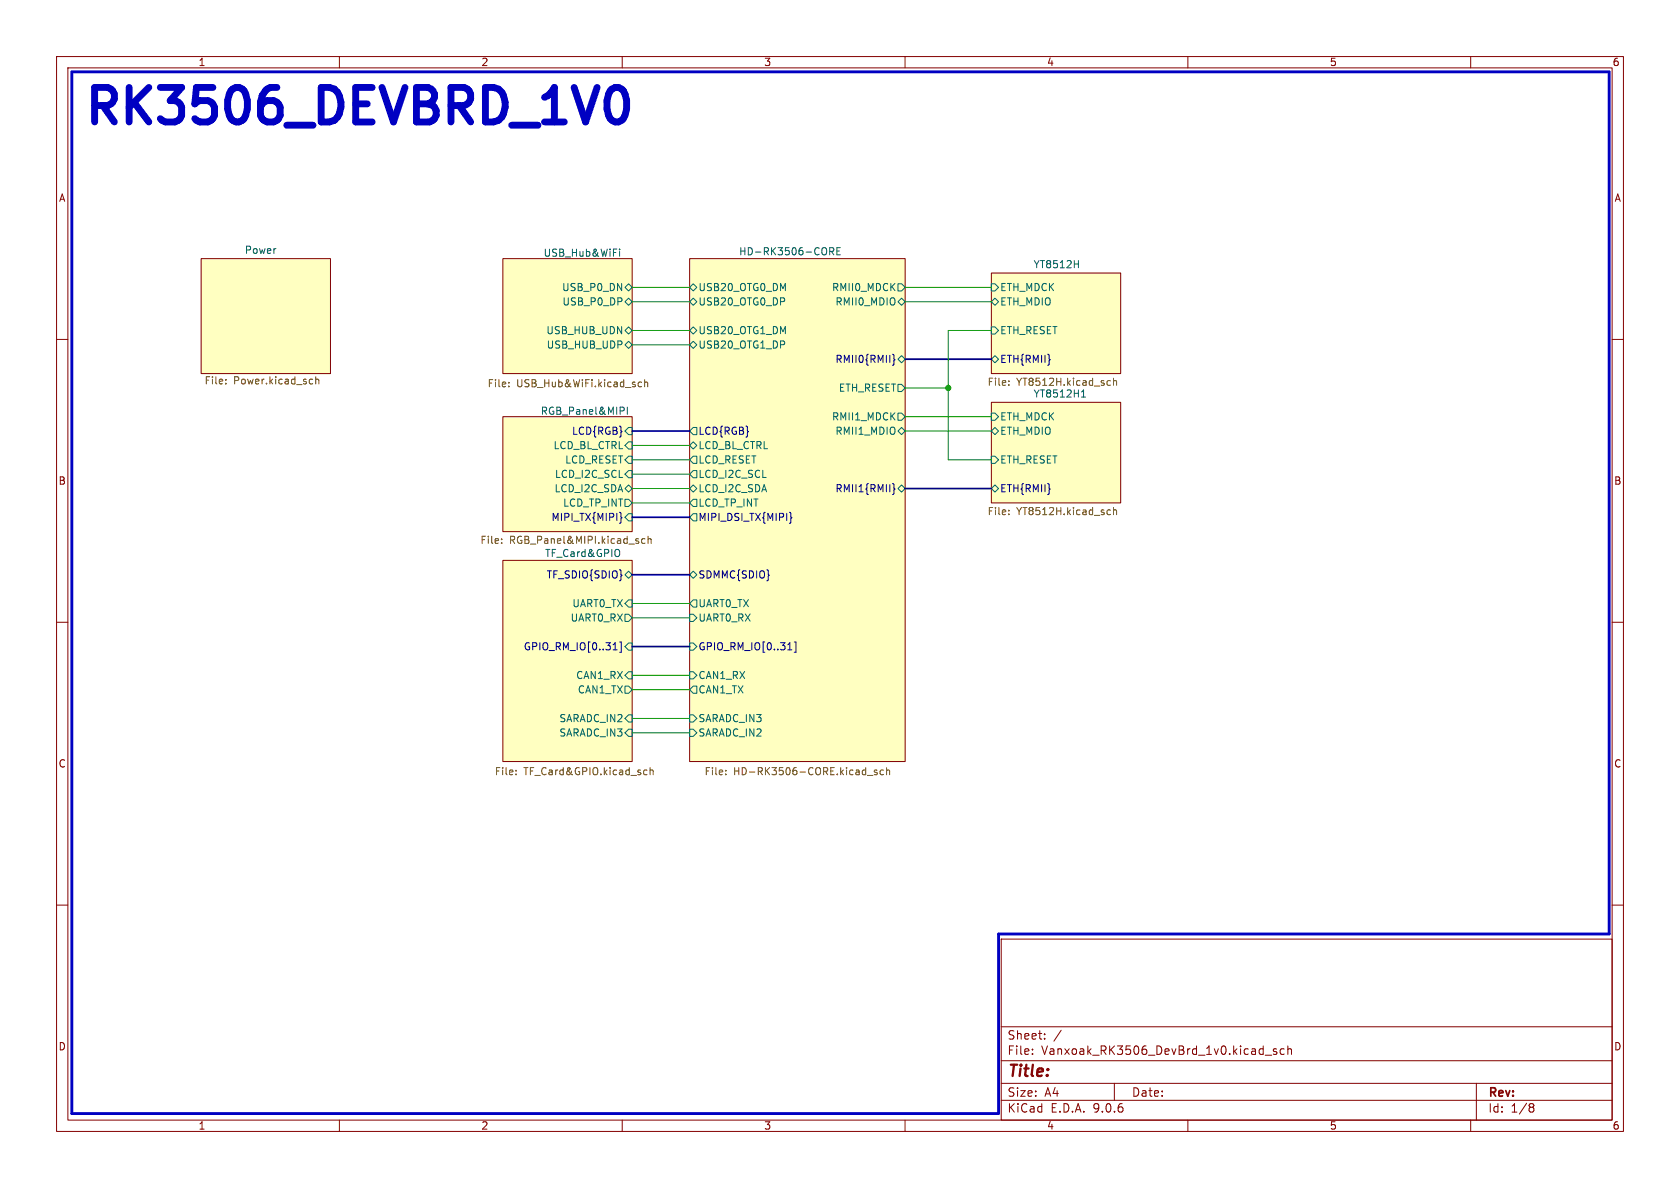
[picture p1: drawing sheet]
<svg xmlns="http://www.w3.org/2000/svg" width="297mm" height="210mm" viewBox="0 0 297 210" stroke-linecap="round" stroke-linejoin="round" font-family="sans-serif">
<g fill="none" stroke="#840000" stroke-width=".18">
<path d="M10 10h277v190h-277zM12 12h273v186h-273zM60 10v2M110 10v2M160 10v2M210 10v2M260 10v2M35.6 45.7h22.8v20.3h-22.8zM88.9 45.7h22.9v20.3h-22.9zM121.9 45.7h38.1v88.9h-38.1zM175.3 48.3h22.8v17.7h-22.8zM10 60h2"/>
<path d="M88.9 73.7h22.9v20.3h-22.9zM175.3 71.1h22.8v17.8h-22.8zM285 60h2M88.9 99.1h22.9v35.5h-22.9zM10 110h2M285 110h2M10 160h2M177 166h108v32h-108zM285 160h2M60 198v2M110 198v2M160 198v2"/>
<path d="M177 194.5h108M177 191.5h108M177 187.5h108M177 181.5h108M182.5 186.3v.1M182.5 185.5v.1M184.7 183.6v.1M184.7 182.8v.1M187.6 182.1l-1.3 2M197 191.5v3M210 198v2M223.7 186.5h1.1"/>
<path d="M225.7 185.5l-.4-.1-.2 .2 .1 .2 .5 .2v.3h-.6M227 185.5l-.4-.1-.3 .3v.4l.2 .2h.5M227.7 185.5l.2-.1 .3 .1 .1 .9M227.7 184.9v1.5M260 198v2M261 191.5v6.5M270.6 195.1l.4 .1 .2 .2-.3 .3M270.6 195.7h.3M270.9 195.7l.2 .2 .1 .4-.2 .2-.4 .1"/>
</g>
<g fill="#ffffc1" stroke="#ffffc1" stroke-width=".18">
<path d="M35.6 45.7h22.8v20.3h-22.8z"/>
<path d="M88.9 99.1h22.9v35.5h-22.9z"/>
<path d="M88.9 73.7h22.9v20.3h-22.9z"/>
<path d="M88.9 45.7h22.9v20.3h-22.9z"/>
<path d="M175.3 71.1h22.8v17.8h-22.8z"/>
<path d="M121.9 45.7h38.1v88.9h-38.1z"/>
<path d="M175.3 48.3h22.8v17.7h-22.8z"/>
</g>
<g fill="none" stroke="#725600" stroke-width=".18">
<path d="M39.9 67.7v.2M39.9 67.1v.1M55.2 67l.1 .1M55.3 67.8l-.1 .1M55.8 66.6v1.3M55.8 67.1l.2-.1 .3 .1 .1 .8M90 68.3v.1M90 67.6v.1M113.4 67.6l-.3-.1-.3 .3 .1 .5h.5M114 67.7l.1-.2 .3 .1 .1 .8M114 67.1v1.3M178.3 67.3v.2"/>
<path d="M178.3 68v.1M195.9 67.3h.4M196.3 68.1h-.4M196.9 66.9v1.2M196.9 67.4l.1-.1h.3l.1 .8M88.7 95.9v.2M88.7 95.3v.1M114 95.3l-.3-.1-.3 .3 .1 .5h.5M114.6 95.3l.2-.1 .3 .1v.8M114.6 94.8v1.3M178.3 90.9v.1M178.3 90.2v.1"/>
<path d="M195.9 90.1l.4 .1M196.3 90.9l-.4 .1M196.9 90.3l.1-.2 .3 .1 .1 .8M196.9 89.7v1.3M91.2 136.8v.2M91.2 136.2v.1M114 136.1l.4 .1M114.4 136.9l-.4 .1M114.9 136.2l.2-.1 .3 .1 .1 .8M114.9 135.7v1.3M128.3 136.8v.2M128.3 136.2v.1"/>
<path d="M153.3 137.1h1M155 136.2l-.3-.1-.1 .2v.2l.4 .1v.3h-.4M156.2 136.2l-.4-.1-.2 .3 .1 .5h.5M156.7 136.2l.2-.1 .3 .1 .1 .8M156.7 135.7v1.3"/>
</g>
<g fill="none" stroke="#006464" stroke-width=".18">
<path d="M109.5 44v.2M109.5 44.5v.8M110.5 50.8l.6-.6 .7 .6-.7 .6zM110.5 53.3l.6-.6 .7 .6-.7 .7zM110.5 58.4l.6-.6 .7 .6-.7 .7zM121.9 50.8l.7-.6 .6 .6-.6 .6zM121.9 53.3l.7-.6 .6 .6-.6 .7zM121.9 58.4l.7-.6 .6 .6-.6 .7zM146.7 44.4h.6l.1-.2-.1-.3-.6-.1v1.2M147 44.4l.4 .6M148 44.4h.4M148.6 43.8h-.6v1.2h.6"/>
<path d="M158.7 50.2h.7l.6 .6-.6 .6h-.7zM158.7 53.3l.7-.6 .6 .6-.6 .7zM175.3 50.2h.6l.6 .6-.6 .6h-.6zM175.3 53.3l.6-.6 .6 .6-.6 .7zM175.3 57.8h.6l.6 .6-.6 .7h-.6zM189.9 46.7h.7M190.6 46.1v1.2M110.1 72l.3 .2-.1 .3-.2 .1M110.5 78.7l.6-.6h.7v1.3h-.7zM110.5 61l.6-.7 .7 .7-.7 .6zM110.9 72v1.2M111.1 75.6h.7v1.2h-.7l-.6-.6z"/>
<path d="M121.9 61l.7-.7 .6 .7-.6 .6zM121.9 78.7l.7-.6 .6 .6-.6 .7zM122.6 75.6h.6v1.2h-.6l-.7-.6zM158.7 73h.7l.6 .7-.6 .6h-.7zM158.7 76.2l.7-.6 .6 .6-.6 .6zM158.7 67.9h.7l.6 .7-.6 .6h-.7zM159.4 62.9l.6 .6-.6 .6-.7-.6zM175.3 73h.6l.6 .7-.6 .6h-.6zM175.3 76.2l.6-.6 .6 .6-.6 .6zM175.3 63.5l.6-.6 .6 .6-.6 .6zM191.2 70.2h.7M191.6 68.9v1.3"/>
<path d="M109.5 97.3a.98 .98 0 0 1-.1 1M110.5 83.8l.6-.6h.7v1.3h-.7zM110.5 86.4l.6-.7 .7 .7-.7 .6zM110.5 88.3h.6l.7 .6-.7 .6h-.6zM111.1 80.6h.7v1.3h-.7l-.6-.6zM111.1 90.8h.7v1.3h-.7l-.6-.7zM121.9 83.8l.7-.6h.6v1.3h-.6zM121.9 86.4l.7-.7 .6 .7-.6 .6zM122.6 80.6h.6v1.3h-.6l-.7-.6zM122.6 88.3h.6v1.2h-.6l-.7-.6zM122.6 90.8h.6v1.3h-.6l-.7-.7zM158.7 86.4l.7-.7 .6 .7-.6 .6z"/>
<path d="M175.3 80.6h.6l.6 .7-.6 .6h-.6zM175.3 86.4l.6-.7 .6 .7-.6 .6zM110.5 101.6l.6-.6 .7 .6-.7 .6zM110.5 108.6h.6l.7 .6-.7 .7h-.6zM110.5 106.7l.6-.7h.7v1.3h-.7zM110.5 114.3l.6-.6h.7v1.2h-.7zM111.1 118.7h.7v1.3h-.7l-.6-.6zM121.9 118.7h.7l.6 .7-.6 .6h-.7zM121.9 101.6l.7-.6 .6 .6-.6 .6zM121.9 108.6h.7l.6 .6-.6 .7h-.7zM121.9 106.7l.7-.7h.6v1.3h-.6zM121.9 113.7h.7l.6 .6-.6 .6h-.7z"/>
<path d="M110.5 121.3h.6l.7 .6-.7 .7h-.6zM111.1 126.4h.7v1.2h-.7l-.6-.6zM111.1 128.9h.7v1.3h-.7l-.6-.7zM121.9 128.9h.7l.6 .6-.6 .7h-.7zM121.9 126.4h.7l.6 .6-.6 .6h-.7zM122.6 121.3h.6v1.3h-.6l-.7-.7z"/>
</g>
<path d="M157.8 62.6l.2 .2v.6l.2 .2-.2 .2v.6l-.2 .2M109.6 90.6l.2 .1v.7l.2 .1-.2 .2v.6l-.2 .2M139.6 90.6l.2 .1v.7l.2 .1-.2 .2v.6l-.2 .2M157.8 85.5l.2 .2v.6l.2 .2-.2 .1v.6l-.2 .2M108.4 114.9h.7M109.5 113.5h.3v1.8h-.3M139.3 114.9h.7M140.4 113.5h.3v1.8h-.3" fill="none" stroke="#000084" stroke-width=".18"/>
<path d="M176.5 165.1v31.8h-163.8v-184.2h271.8v152.4h-107.9" fill="none" stroke="#0000c2" stroke-width=".51"/>
<path d="M111.8 76.2h10.1M160 63.5h15.3M111.8 91.4h10.1M160 86.4h15.3M111.8 114.3h10.1M111.8 101.6h10.1" fill="none" stroke="#000084" stroke-width=".3"/>
<g fill="none" stroke="#009600" stroke-width=".18">
<path d="M111.8 58.4h10.1M111.8 53.3h10.1M111.8 50.8h10.1M160 53.3h15.3M160 50.8h15.3M175.3 58.4h-7.7v22.9h7.7M111.8 78.7h10.1M111.8 61h10.1M160 76.2h15.3M160 73.7h15.3M160 68.6h7.6M111.8 81.3h10.1"/>
<path d="M111.8 86.4h10.1M111.8 83.8h10.1M111.8 88.9h10.1M111.8 106.7h10.1M111.8 109.2h10.1M111.8 119.4h10.1M111.8 121.9h10.1M111.8 129.5h10.1M111.8 127h10.1"/>
</g>
<path d="M108.2 15.8a1.45 1.45 0 0 1 2.3 .8 4.7 4.7 0 0 1-.6 4.7l-.6 .3h-.5l-.6-.3" fill="none" stroke="#0000c2" stroke-width="1.2"/>
<circle cx="167.6" cy="68.6" r=".46" fill="#009600" stroke="#009600" stroke-width=".18"/>
<text font-size="8.5" fill="#0000c2" x="14.5" y="23.7">RK3506_DEVBRD_1V0</text>
<text font-size="2.8" fill="#840000" x="178" y="190.9">Title:</text>
<g font-size="2.1" fill="#840000">
<text x="178" y="184">Sheet:</text>
<text x="178" y="186.7">File:</text>
<text x="184.1" y="186.7">Vanxoak_RK3506_DevBrd_1v0.kicad_sch</text>
<text x="178" y="196.9">KiCad</text>
<text x="178" y="194.1">Size:</text>
<text x="184.7" y="194.1">A4</text>
<text x="185.7" y="196.9">E.D.A.</text>
<text x="193.3" y="196.9">9.0.6</text>
<text x="200" y="194.1">Date:</text>
<text x="263" y="194.3">Rev:</text>
<text x="263" y="196.9">Id:</text>
<text x="267.1" y="196.9">1/8</text>
</g>
<g font-size="1.8" fill="#840000">
<text x="35" y="11.9">1</text>
<text x="85" y="11.9">2</text>
<text x="135" y="11.9">3</text>
<text x="185" y="11.9">4</text>
<text x="235" y="11.9">5</text>
<text x="285" y="11.9">6</text>
<text x="10.3" y="35.9">A</text>
<text x="285.3" y="35.9">A</text>
<text x="10.3" y="85.9">B</text>
<text x="285.3" y="85.9">B</text>
<text x="10.3" y="135.9">C</text>
<text x="285.3" y="135.9">C</text>
<text x="10.3" y="185.9">D</text>
<text x="285.3" y="185.9">D</text>
<text x="35" y="199.9">1</text>
<text x="85" y="199.9">2</text>
<text x="135" y="199.9">3</text>
<text x="185" y="199.9">4</text>
<text x="235" y="199.9">5</text>
<text x="285" y="199.9">6</text>
</g>
<g font-size="1.8" fill="#006464">
<text x="43.2" y="45">Power</text>
<text x="96" y="45.5">USB_Hub&amp;WiFi</text>
<text x="130.6" y="45.2">HD-RK3506-CORE</text>
<text x="182.6" y="47.5">YT8512H</text>
<text x="99.3" y="51.7">USB_P0_DN</text>
<text x="123.4" y="51.7">USB20_OTG0_DM</text>
<text x="147" y="51.7">RMII0_MDCK</text>
<text x="176.7" y="51.7">ETH_MDCK</text>
<text x="96.5" y="59.3">USB_HUB_UDN</text>
<text x="99.3" y="54.2">USB_P0_DP</text>
<text x="123.4" y="54.2">USB20_OTG0_DP</text>
<text x="123.4" y="59.3">USB20_OTG1_DM</text>
<text x="147.6" y="54.2">RMII0_MDIO</text>
<text x="176.7" y="54.2">ETH_MDIO</text>
<text x="176.7" y="59.3">ETH_RESET</text>
<text x="96.5" y="61.8">USB_HUB_UDP</text>
<text x="123.4" y="61.8">USB20_OTG1_DP</text>
<text x="148.2" y="69.4">ETH_RESET</text>
<text x="182.6" y="70.4">YT8512H1</text>
<text x="95.5" y="73.4">RGB_Panel&amp;MIPI</text>
<text x="147" y="74.5">RMII1_MDCK</text>
<text x="147.6" y="77.1">RMII1_MDIO</text>
<text x="176.7" y="74.5">ETH_MDCK</text>
<text x="176.7" y="77.1">ETH_MDIO</text>
<text x="97.8" y="79.6">LCD_BL_CTRL</text>
<text x="99.8" y="82.1">LCD_RESET</text>
<text x="123.4" y="79.6">LCD_BL_CTRL</text>
<text x="123.4" y="82.1">LCD_RESET</text>
<text x="176.7" y="82.1">ETH_RESET</text>
<text x="97.9" y="87.2">LCD_I2C_SDA</text>
<text x="98" y="84.7">LCD_I2C_SCL</text>
<text x="123.4" y="84.7">LCD_I2C_SCL</text>
<text x="123.4" y="87.2">LCD_I2C_SDA</text>
<text x="123.4" y="89.8">LCD_TP_INT</text>
<text x="96.3" y="98.6">TF_Card&amp;GPIO</text>
<text x="101.1" y="107.5">UART0_TX</text>
<text x="123.4" y="107.5">UART0_TX</text>
<text x="100.8" y="110.1">UART0_RX</text>
<text x="123.4" y="110.1">UART0_RX</text>
<text x="101.8" y="120.2">CAN1_RX</text>
<text x="102.1" y="122.8">CAN1_TX</text>
<text x="123.4" y="120.2">CAN1_RX</text>
<text x="123.4" y="122.8">CAN1_TX</text>
<text x="98.8" y="127.9">SARADC_IN2</text>
<text x="98.8" y="130.4">SARADC_IN3</text>
<text x="123.4" y="130.4">SARADC_IN2</text>
<text x="123.4" y="127.9">SARADC_IN3</text>
</g>
<g font-size="1.8" fill="#000084">
<text x="147.6" y="64.4">RMII0{RMII}</text>
<text x="176.7" y="64.4">ETH{RMII}</text>
<text x="101" y="77.1">LCD{RGB}</text>
<text x="123.4" y="77.1">LCD{RGB}</text>
<text x="99.5" y="89.8">LCD_TP_INT</text>
<text x="147.6" y="87.2">RMII1{RMII}</text>
<text x="176.7" y="87.2">ETH{RMII}</text>
<text x="97.4" y="92.3">MIPI_TX{MIPI}</text>
<text x="123.4" y="92.3">MIPI_DSI_TX{MIPI}</text>
<text x="96.5" y="102.5">TF_SDIO{SDIO}</text>
<text x="123.4" y="102.5">SDMMC{SDIO}</text>
<text x="92.5" y="115.2">GPIO_RM_IO[0..31]</text>
<text x="123.4" y="115.2">GPIO_RM_IO[0..31]</text>
</g>
<g font-size="1.8" fill="#725600">
<text x="36.1" y="68.3">File:</text>
<text x="41.3" y="68.3">Power.kicad_sch</text>
<text x="86.1" y="68.8">File:</text>
<text x="91.3" y="68.8">USB_Hub&amp;WiFi.kicad_sch</text>
<text x="174.5" y="68.5">File:</text>
<text x="179.7" y="68.5">YT8512H.kicad_sch</text>
<text x="174.5" y="91.4">File:</text>
<text x="179.7" y="91.4">YT8512H.kicad_sch</text>
<text x="84.8" y="96.5">File:</text>
<text x="90.1" y="96.5">RGB_Panel&amp;MIPI.kicad_sch</text>
<text x="87.4" y="137.4">File:</text>
<text x="92.6" y="137.4">TF_Card&amp;GPIO.kicad_sch</text>
<text x="124.5" y="137.4">File:</text>
<text x="129.7" y="137.4">HD-RK3506-CORE.kicad_sch</text>
</g>
</svg>
